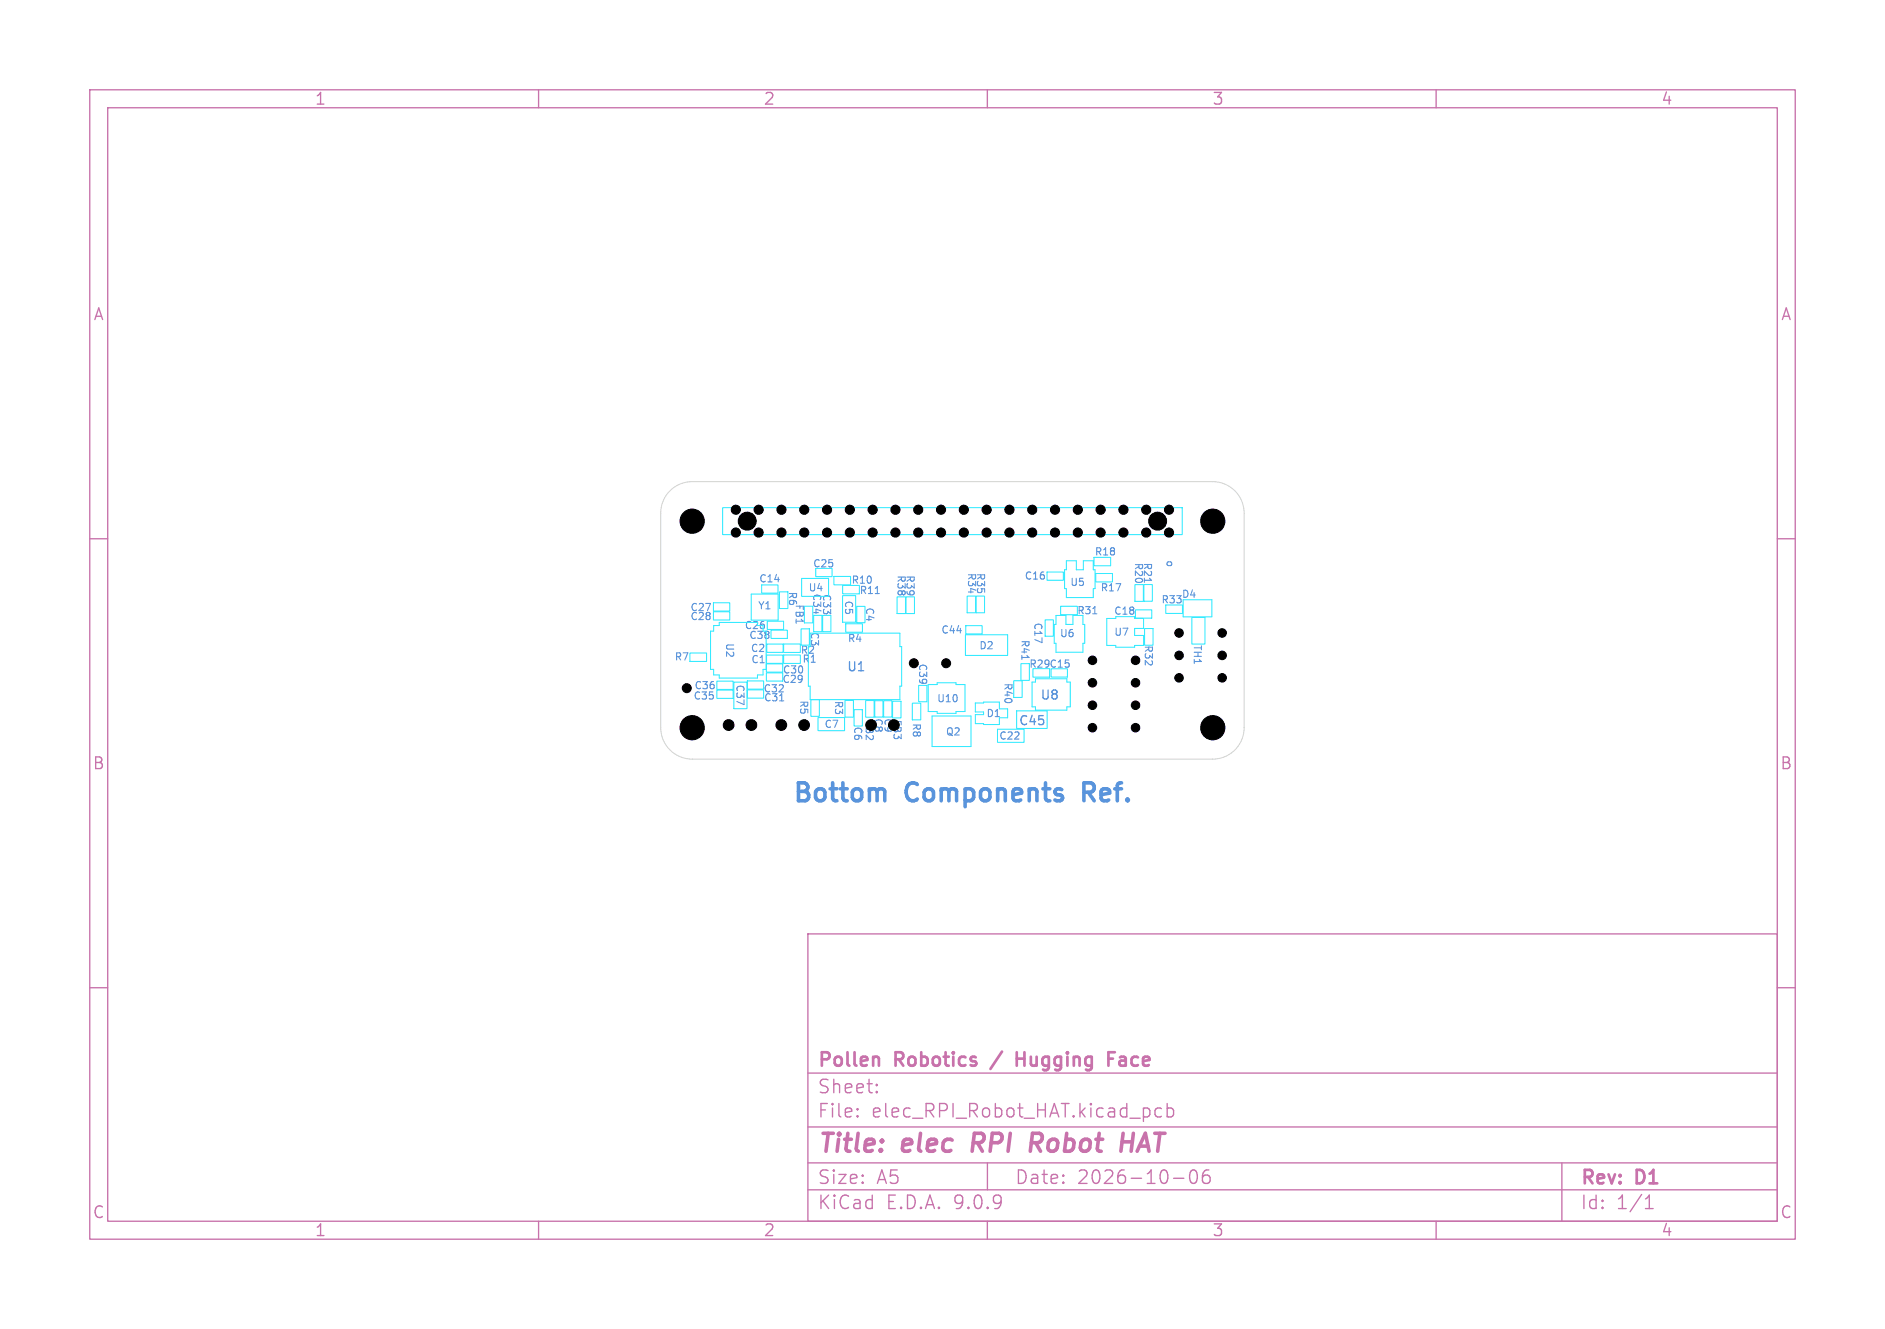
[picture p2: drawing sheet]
<svg xmlns="http://www.w3.org/2000/svg" width="210mm" height="148mm" viewBox="0 0 210 148" stroke-linecap="round" stroke-linejoin="round" font-family="sans-serif">
<g fill="none" stroke="#c872ab" stroke-width=".15">
<path d="M10 10h190v128h-190zM12 12h186v124h-186zM60 10v2M110 10v2M160 10v2M10 60h2M198 60h2M10 110h2M90 104h108v32h-108zM90 119.5h108M198 110h2M60 136v2"/>
<path d="M90 132.5h108M90 129.5h108M90 125.5h108M95.5 124.2l.1 .1-.1 .1M95.5 124.2v.1v.1M95.5 123.5v.1M95.5 124.2v.2M95.5 123.5h.1l-.1 .1M97.7 121.5v.1v.1M97.7 121.5l-.1 .1 .1 .1M97.7 120.8v.1M97.7 121.5v.2"/>
<path d="M97.7 120.8h-.1l.1 .1M110 136v2M110 129.5v3M129.4 123.5l-.4-.1-.3 .3v.4l.1 .2 .2 .1 .4-.1M130 123.5l.5-.1 .2 .3v.4l-.1 .2-.1 .1-.5-.1M130 122.9v1.5M130.7 131.2h1.2M132.7 130.4a.36 .36 0 0 1 .3-.1 .36 .36 0 0 1 .3 .3 .88 .88 0 0 1-.3 1.2 .38 .38 0 0 1-.4-.3 1.28 1.28 0 0 1 .1-1.1zM134.7 130.3a.59 .59 0 0 0-.7 .6v.6l.1 .2 .4 .1 .2-.2 .1-.5-.1-.2h-.5l-.2 .2M160 136v2M174 129.5v6.5M183.3 134.6h.9"/>
<path d="M183.3 133.5l.4-.4v1.5"/>
</g>
<path d="M108.6 126.2l-.3 2M115 126.2h.8M115.4 127.3l.5 .9M115.9 127.2l-.2 .1h-.8M125 127.2h1.2M126.3 126.2l-.3 2" fill="none" stroke="#c872ab" stroke-width=".4"/>
<path d="M97.8 117.8l.1 .1v.8M111.6 117.1l-1.3 1.9M113.3 117.2v1.5M113.3 117.9h.8M123.5 117.9h.5M123.5 117.2h.7M124.8 118.2l-.1 .1 .1 .3" fill="none" stroke="#c872ab" stroke-width=".3"/>
<path d="M120.8 88.2h.7M121.5 87.2h-.7v2" fill="none" stroke="#5994dc" stroke-width=".4"/>
<path d="M86.9 78.1h.4M97.5 66.1h.5M113.8 73v.4M121.7 68.4h.5M127.5 64.4v.4" fill="none" stroke="#5994dc" stroke-width=".12"/>
<g fill="none" stroke="#26e9ff" stroke-width=".11">
<path d="M80.5 56.5h51.2v3h-51.2zM76.9 72.7h1.8v1h-1.8zM79.5 67.1h1.8v1h-1.8zM79.5 68.1h1.8v1h-1.8zM79.9 75.9h1.8v.9h-1.8zM79.9 76.9h1.8v.9h-1.8zM81.8 76h1.4v2.9h-1.4zM83.3 76.8h1.8v1h-1.8zM83.3 75.8h1.8v1h-1.8zM83.7 66.2h3v2.9h-3zM84.4 69.3h-4.3v.4h-.6v.6h-.3v4.2h.3v.7h.6v.3h4.3v-.3h.6v-.7h.4v-4.2M84.9 65.1h1.8v1h-1.8z"/>
<path d="M85.4 74.9h1.8v1h-1.8zM85.4 73.9h1.8v1h-1.8zM85.4 73h1.8v.9h-1.8zM85.4 71.7h1.8v1h-1.8zM85.5 69.2h1.8v.9h-1.8zM85.9 70.2h1.8v.9h-1.8zM86.8 65.9h1v1.9h-1zM87.3 71.7h1.9v1h-1.9zM87.3 72.9h1.9v1h-1.9zM89.2 70h1v1.9h-1zM89.3 64.4h3v2h-3zM89.6 67.5h1v1.9h-1z"/>
<path d="M90.3 70.5h10v1.5h.2v4.4h-.2v1.5h-10v-1.5h-.2v-4.4M90.3 77.9h1v1.9h-1zM90.6 68.5h1v1.9h-1zM90.9 63.3h1.8v.9h-1.8zM91.1 79.9h3v1.5h-3zM91.6 68.5h1v1.9h-1zM92.9 64.2h1.9v.9h-1.9zM93.9 66.3h1.4v3h-1.4zM93.9 65.2h1.8v.9h-1.8zM94.1 78h1v1.9h-1zM94.2 69.5h1.9v.9h-1.9zM95.2 79h.9v1.9h-.9z"/>
<path d="M95.4 67.5h1v1.9h-1zM96.4 78h1v1.9h-1zM97.5 78h.9v1.9h-.9zM98.4 78h1v1.9h-1zM99.4 78.1h1v1.9h-1zM99.9 66.5h1v1.8h-1zM100.9 66.5h1v1.8h-1zM101.6 78.3h1v1.9h-1zM102.3 76.3h1v1.9h-1zM103.4 76.2h1v-.2h2.1v.2h1v3h-1v.2h-2.1v-.2h-1zM103.8 79.7h4.4v3.4h-4.4zM107.6 70.7h4.7v2.3h-4.7z"/>
<path d="M107.6 69.7h1.8v.9h-1.8zM107.7 66.4h1v1.8h-1zM108.7 66.4h1v1.8h-1zM109.6 79.3h-.9v-1h.9v-.1h1.7v.7h1v1h-1v.8h-1.7v-.1h-.9v-1h.9M112.9 75.8h1v1.9h-1zM113.3 79.2h3.4v1.9h-3.4zM113.7 73.9h1v1.9h-1zM115 76h.4v-.4h3.5v.4h.3v2.7h-.3v.4h-3.5v-.4h-.4zM115.1 74.5h1.8v.9h-1.8zM116.4 69h1v1.9h-1zM116.6 63.7h1.9v.9h-1.9zM117.1 74.5h1.8v.9h-1.8z"/>
<path d="M117.6 68.5h1.2v1h.7v-1h1.1v1h.2v2.1h-.2v1h-3v-1h-.2v-2.1h.2zM118.2 67.5h1.8v1h-1.8zM118.8 62.5h1.1v1h.8v-1h1.1v1h.2v2.1h-.2v1h-3v-1h-.2v-2.1h.2zM121.9 62.1h1.8v.9h-1.8zM122.1 63.9h1.8v.9h-1.8zM124.3 68.9h-1v3h1v.2h2.1v-.2h1v-1.1h-1v-.8h1v-1.1h-1M124.3 68.7h2.1M126.4 65.1h1v1.9h-1zM126.5 67.9h1.8v.9h-1.8zM127.4 65.1h1v1.9h-1zM127.5 70h1v1.9h-1zM129.9 67.4h1.8v.9h-1.8z"/>
<path d="M131.8 66.8h3.2v1.9h-3.2zM132.8 68.8h1.4v2.9h-1.4zM111.1 81.2h3v1.5h-3z"/>
</g>
<path d="M74.6 54.7a3.5 3.5 0 0 1 2.5-1.1h58a3.5 3.5 0 0 1 3.5 3.5v23.9a3.5 3.5 0 0 1-3.5 3.5h-58a3.5 3.5 0 0 1-3.5-3.5v-23.9a3.5 3.5 0 0 1 1-2.4z" fill="none" stroke="#d0d2cd" stroke-width=".11"/>
<g fill="#000" stroke="#000" stroke-width=".11">
<circle cx="77.1" cy="58" r="1.35"/>
<circle cx="82" cy="59.3" r=".51"/>
<circle cx="82" cy="56.8" r=".51"/>
<circle cx="83.2" cy="58" r="1"/>
<circle cx="84.5" cy="59.3" r=".51"/>
<circle cx="84.5" cy="56.8" r=".51"/>
<circle cx="87.1" cy="59.3" r=".51"/>
<circle cx="87.1" cy="56.8" r=".51"/>
<circle cx="89.6" cy="56.8" r=".51"/>
<circle cx="89.6" cy="59.3" r=".51"/>
<circle cx="92.1" cy="59.3" r=".51"/>
<circle cx="92.1" cy="56.8" r=".51"/>
<circle cx="94.7" cy="59.3" r=".51"/>
<circle cx="94.7" cy="56.8" r=".51"/>
<circle cx="97.2" cy="59.3" r=".51"/>
<circle cx="97.2" cy="56.8" r=".51"/>
<circle cx="99.8" cy="59.3" r=".51"/>
<circle cx="99.8" cy="56.8" r=".51"/>
<circle cx="102.3" cy="59.3" r=".51"/>
<circle cx="102.3" cy="56.8" r=".51"/>
<circle cx="104.8" cy="59.3" r=".51"/>
<circle cx="104.8" cy="56.8" r=".51"/>
<circle cx="107.4" cy="59.3" r=".51"/>
<circle cx="107.4" cy="56.8" r=".51"/>
<circle cx="109.9" cy="59.3" r=".51"/>
<circle cx="109.9" cy="56.8" r=".51"/>
<circle cx="112.5" cy="59.3" r=".51"/>
<circle cx="112.5" cy="56.8" r=".51"/>
<circle cx="115" cy="59.3" r=".51"/>
<circle cx="115" cy="56.8" r=".51"/>
<circle cx="117.5" cy="56.8" r=".51"/>
<circle cx="117.5" cy="59.3" r=".51"/>
<circle cx="120.1" cy="59.3" r=".51"/>
<circle cx="120.1" cy="56.8" r=".51"/>
<circle cx="122.6" cy="56.8" r=".51"/>
<circle cx="122.6" cy="59.3" r=".51"/>
<circle cx="125.2" cy="59.3" r=".51"/>
<circle cx="125.2" cy="56.8" r=".51"/>
<circle cx="127.7" cy="59.3" r=".51"/>
<circle cx="127.7" cy="56.8" r=".51"/>
<circle cx="129" cy="58" r="1"/>
<circle cx="130.2" cy="56.8" r=".51"/>
<circle cx="130.2" cy="59.3" r=".51"/>
<circle cx="135.1" cy="58" r="1.35"/>
<circle cx="76.5" cy="76.6" r=".5"/>
<circle cx="101.8" cy="73.9" r=".5"/>
<circle cx="105.4" cy="73.9" r=".5"/>
<circle cx="121.7" cy="78.5" r=".47"/>
<circle cx="121.7" cy="76" r=".47"/>
<circle cx="121.7" cy="73.5" r=".48"/>
<circle cx="126.5" cy="78.5" r=".47"/>
<circle cx="126.5" cy="76" r=".47"/>
<circle cx="126.5" cy="73.5" r=".48"/>
<circle cx="131.4" cy="75.5" r=".47"/>
<circle cx="131.4" cy="70.5" r=".47"/>
<circle cx="131.4" cy="73" r=".47"/>
<circle cx="136.2" cy="75.5" r=".47"/>
<circle cx="136.2" cy="70.5" r=".47"/>
<circle cx="136.2" cy="73" r=".47"/>
<circle cx="77.1" cy="81" r="1.35"/>
<circle cx="81.2" cy="80.7" r=".6"/>
<circle cx="83.7" cy="80.7" r=".6"/>
<circle cx="87" cy="80.7" r=".6"/>
<circle cx="89.6" cy="80.7" r=".6"/>
<circle cx="97" cy="80.7" r=".6"/>
<circle cx="121.7" cy="81" r=".47"/>
<circle cx="126.5" cy="81" r=".47"/>
<circle cx="135.1" cy="81" r="1.35"/>
</g>
<g font-size="2.8" fill="#5994dc">
<text x="88.2" y="89.4">Bottom</text>
<text x="101.1" y="89.4">Components</text>
<text x="121.6" y="89.4">Ref.</text>
</g>
<g font-size="2.8" fill="#c872ab">
<text x="91" y="128.9">Title:</text>
<text x="100.7" y="128.9">elec</text>
<text x="109.2" y="128.9">RPI</text>
<text x="116.5" y="128.9">Robot</text>
<text x="127.4" y="128.9">HAT</text>
</g>
<g font-size="2.1" fill="#c872ab">
<text x="91" y="119.2">Pollen</text>
<text x="99.8" y="119.2">Robotics</text>
<text x="114.5" y="119.2">Hugging</text>
<text x="125.3" y="119.2">Face</text>
<text x="91" y="124.7">File:</text>
<text x="91" y="122">Sheet:</text>
<text x="97.1" y="124.7">elec_RPI_Robot_HAT.kicad_pcb</text>
<text x="91" y="134.9">KiCad</text>
<text x="91" y="132.1">Size:</text>
<text x="97.7" y="132.1">A5</text>
<text x="98.7" y="134.9">E.D.A.</text>
<text x="106.3" y="134.9">9.0.9</text>
<text x="113" y="132.1">Date:</text>
<text x="120" y="132.1">2026-10-06</text>
<text x="176" y="132.3">Rev:</text>
<text x="176" y="134.9">Id:</text>
<text x="180.1" y="134.9">1/1</text>
<text x="182.4" y="132.3">D1</text>
</g>
<g font-size="1.8" fill="#c872ab">
<text x="35" y="11.9">1</text>
<text x="85" y="11.9">2</text>
<text x="135" y="11.9">3</text>
<text x="185" y="11.9">4</text>
<text x="10.3" y="35.9">A</text>
<text x="198.4" y="35.9">A</text>
<text x="10.3" y="85.9">B</text>
<text x="198.3" y="85.9">B</text>
<text x="10.3" y="135.9">C</text>
<text x="35" y="137.9">1</text>
<text x="85" y="137.9">2</text>
<text x="135" y="137.9">3</text>
<text x="185" y="137.9">4</text>
<text x="198.3" y="135.9">C</text>
</g>
<g font-size="1.4" fill="#5994dc">
<text x="94.3" y="75">U1</text>
<text x="113.4" y="81">C45</text>
<text x="115.8" y="78.1">U8</text>
</g>
<g font-size="1.1" fill="#5994dc">
<text x="84.5" y="65">C14</text>
<text x="87.7" y="65.8" transform="rotate(90 87.7 65.8)">R6</text>
<text x="90.5" y="63.3">C25</text>
<text x="94.8" y="65.2">R10</text>
<text x="99.8" y="64" transform="rotate(90 99.8 64)">R38</text>
<text x="100.8" y="64" transform="rotate(90 100.8 64)">R39</text>
<text x="107.7" y="63.7" transform="rotate(90 107.7 63.7)">R34</text>
<text x="108.7" y="63.7" transform="rotate(90 108.7 63.7)">R35</text>
<text x="114.1" y="64.7">C16</text>
<text x="119.2" y="65.4">U5</text>
<text x="121.9" y="62">R18</text>
<text x="126.3" y="62.6" transform="rotate(90 126.3 62.6)">R20</text>
<text x="127.3" y="62.6" transform="rotate(90 127.3 62.6)">R21</text>
<text x="129.9" y="62.3" transform="rotate(90 129.9 62.3)">o</text>
<text x="76.8" y="68.2">C27</text>
<text x="76.8" y="69.2">C28</text>
<text x="80.7" y="71.5" transform="rotate(90 80.7 71.5)">U2</text>
<text x="84.4" y="68">Y1</text>
<text x="88.5" y="67.2" transform="rotate(90 88.5 67.2)">FB1</text>
<text x="90" y="66">U4</text>
<text x="90.4" y="66" transform="rotate(90 90.4 66)">C34</text>
<text x="91.5" y="66.1" transform="rotate(90 91.5 66.1)">C33</text>
<text x="94" y="66.8" transform="rotate(90 94 66.8)">C5</text>
<text x="94.4" y="71.7">R4</text>
<text x="95.7" y="66.3">R11</text>
<text x="96.3" y="67.6" transform="rotate(90 96.3 67.6)">C4</text>
<text x="104.8" y="70.7">C44</text>
<text x="113.6" y="71.2" transform="rotate(90 113.6 71.2)">R41</text>
<text x="115.1" y="69.3" transform="rotate(90 115.1 69.3)">C17</text>
<text x="118" y="71.1">U6</text>
<text x="119.9" y="68.6">R31</text>
<text x="122.5" y="66">R17</text>
<text x="124.1" y="71">U7</text>
<text x="127.4" y="71.8" transform="rotate(90 127.4 71.8)">R32</text>
<text x="129.3" y="67.4">R33</text>
<text x="131.6" y="66.7">D4</text>
<text x="132.8" y="71.7" transform="rotate(90 132.8 71.7)">TH1</text>
<text x="75.1" y="73.7">R7</text>
<text x="77.3" y="76.9">C36</text>
<text x="81.9" y="76.2" transform="rotate(90 81.9 76.2)">C37</text>
<text x="83.6" y="72.8">C2</text>
<text x="83.6" y="74">C1</text>
<text x="85" y="77.3">C32</text>
<text x="87.1" y="76.2">C29</text>
<text x="87.1" y="75.2">C30</text>
<text x="89" y="77.9" transform="rotate(90 89 77.9)">R5</text>
<text x="89.3" y="74">R1</text>
<text x="92.9" y="78" transform="rotate(90 92.9 78)">R3</text>
<text x="102.2" y="73.8" transform="rotate(90 102.2 73.8)">C39</text>
<text x="109" y="72.5">D2</text>
<text x="111.7" y="76" transform="rotate(90 111.7 76)">R40</text>
<text x="114.6" y="74.5">R29 C15</text>
<text x="77.2" y="78.1">C35</text>
<text x="85" y="78.3">C31</text>
<text x="91.8" y="81.2">C7</text>
<text x="95" y="80.8" transform="rotate(90 95 80.8)">C6</text>
<text x="96.3" y="80.2" transform="rotate(90 96.3 80.2)">FB2</text>
<text x="97.3" y="79.9" transform="rotate(90 97.3 79.9)">C8</text>
<text x="98.4" y="79.9" transform="rotate(90 98.4 79.9)">C9</text>
<text x="101.5" y="80.5" transform="rotate(90 101.5 80.5)">R8</text>
<text x="104.3" y="78.4">U10</text>
<text x="105.3" y="82.1">Q2</text>
<text x="111.3" y="82.5">C22</text>
</g>
<g font-size="1.1" fill="#26e9ff">
<text x="82.9" y="70.2">C26</text>
<text x="83.4" y="71.3">C38</text>
<text x="90.2" y="70.3" transform="rotate(90 90.2 70.3)">C3</text>
<text x="124" y="68.6">C18</text>
<text x="89.1" y="73">R2</text>
<text x="109.8" y="80">D1</text>
</g>
<text font-size="1.1" x="99.4" y="80.1" transform="rotate(90 99.4 80.1)">FB3</text>
</svg>
